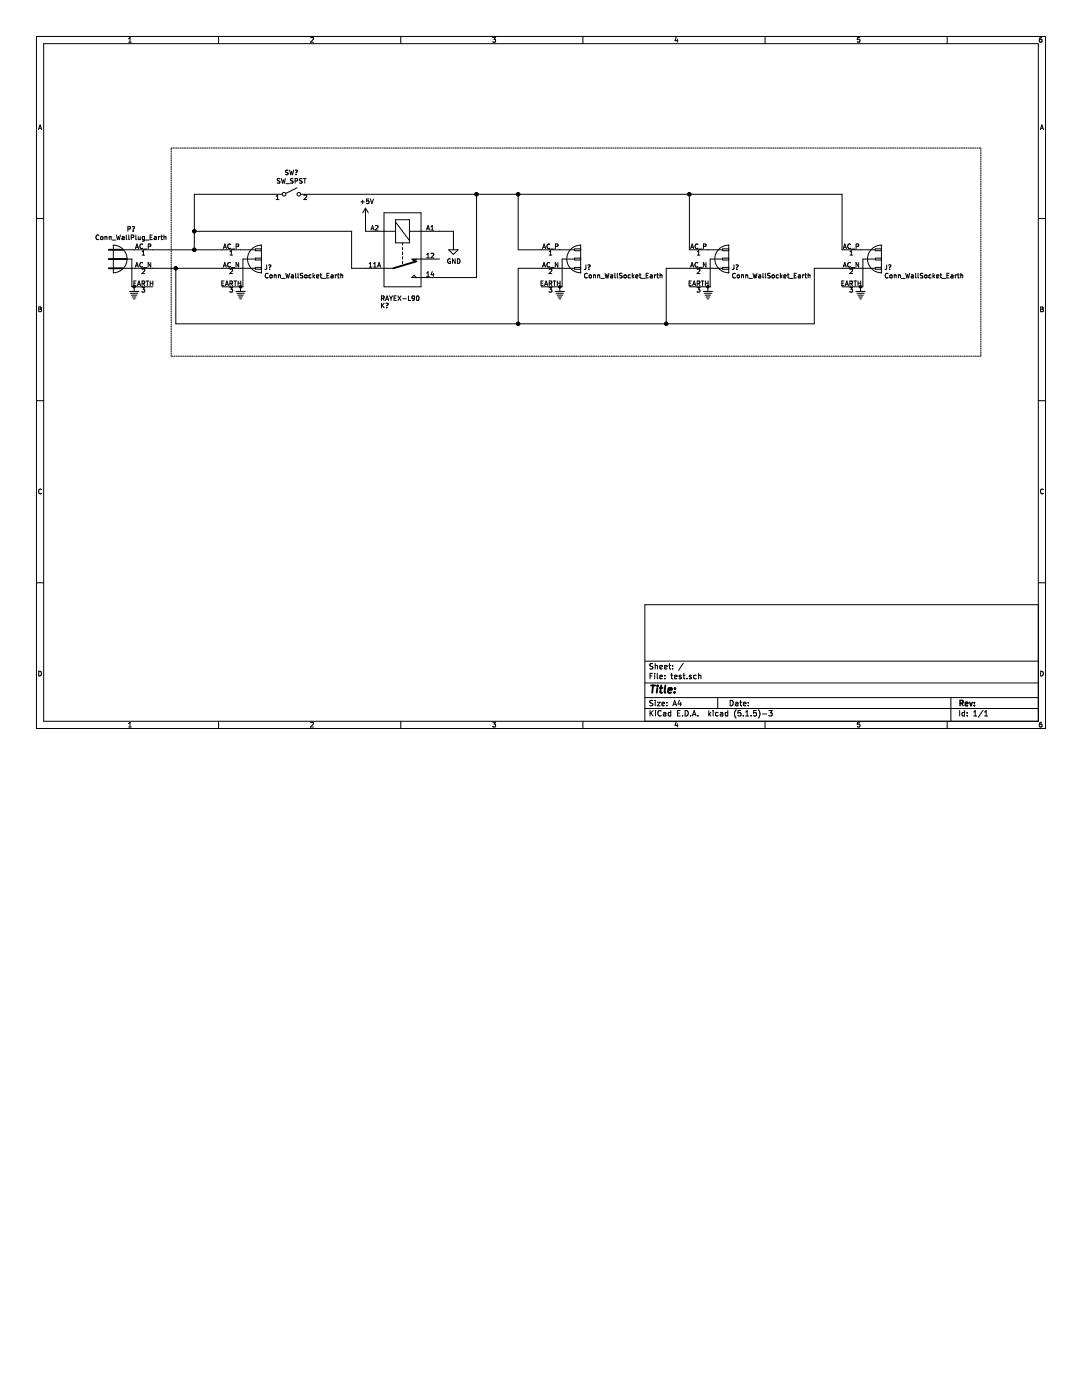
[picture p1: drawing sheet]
EESchema Schematic File Version 4
EELAYER 30 0
EELAYER END
$Descr A4 11693 8268
encoding utf-8
Sheet 1 1
Title ""
Date ""
Rev ""
Comp ""
Comment1 ""
Comment2 ""
Comment3 ""
Comment4 ""
$EndDescr
$Comp
L Connector:Conn_WallSocket_Earth J?
U 1 1
P 2600 2900
F 0 "J?" H 2854 2911 50  0000 L CNN
F 1 "Conn_WallSocket_Earth" H 2854 2820 50  0000 L CNN
F 2 "" H 2300 3000 50  0001 C CNN
F 3 "~" H 2300 3000 50  0001 C CNN
	1    2600 2900
	1    0    0    -1  
$EndComp
$Comp
L Connector:Conn_WallSocket_Earth J?
U 1 1
P 6050 2900
F 0 "J?" H 6304 2911 50  0000 L CNN
F 1 "Conn_WallSocket_Earth" H 6304 2820 50  0000 L CNN
F 2 "" H 5750 3000 50  0001 C CNN
F 3 "~" H 5750 3000 50  0001 C CNN
	1    6050 2900
	1    0    0    -1  
$EndComp
$Comp
L Connector:Conn_WallSocket_Earth J?
U 1 1
P 7650 2900
F 0 "J?" H 7904 2911 50  0000 L CNN
F 1 "Conn_WallSocket_Earth" H 7904 2820 50  0000 L CNN
F 2 "" H 7350 3000 50  0001 C CNN
F 3 "~" H 7350 3000 50  0001 C CNN
	1    7650 2900
	1    0    0    -1  
$EndComp
$Comp
L Connector:Conn_WallSocket_Earth J?
U 1 1
P 9300 2900
F 0 "J?" H 9554 2911 50  0000 L CNN
F 1 "Conn_WallSocket_Earth" H 9554 2820 50  0000 L CNN
F 2 "" H 9000 3000 50  0001 C CNN
F 3 "~" H 9000 3000 50  0001 C CNN
	1    9300 2900
	1    0    0    -1  
$EndComp
$Comp
L Relay:RAYEX-L90 K?
U 1 1
P 4350 2700
F 0 "K?" V 4953 2459 50  0000 L CNN
F 1 "RAYEX-L90" V 4874 2459 50  0000 L CNN
F 2 "Relay_THT:Relay_SPDT_RAYEX-L90" H 4800 2650 50  0001 L CNN
F 3 "https://a3.sofastcdn.com/attachment/7jioKBjnRiiSrjrjknRiwS77gwbf3zmp/L90-SERIES.pdf" H 4700 3700 50  0001 L CNN
	1    4350 2700
	0    1    1    0   
$EndComp
$Comp
L Switch:SW_SPST SW?
U 1 1
P 3150 2100
F 0 "SW?" H 3150 2335 50  0000 C CNN
F 1 "SW_SPST" H 3150 2244 50  0000 C CNN
F 2 "" H 3150 2100 50  0001 C CNN
F 3 "~" H 3150 2100 50  0001 C CNN
	1    3150 2100
	1    0    0    -1  
$EndComp
$Comp
L Connector:Conn_WallPlug_Earth P?
U 1 1
P 1350 2800
F 0 "P?" H 1417 3125 50  0000 C CNN
F 1 "Conn_WallPlug_Earth" H 1417 3034 50  0000 C CNN
F 2 "" H 1750 2800 50  0001 C CNN
F 3 "~" H 1750 2800 50  0001 C CNN
	1    1350 2800
	1    0    0    -1  
$EndComp
Wire Wire Line
	1650 2900 1900 2900
Wire Wire Line
	5850 2900 5600 2900
Wire Wire Line
	5600 2900 5600 3500
Wire Wire Line
	7450 2900 7200 2900
Wire Wire Line
	7200 2900 7200 3500
Wire Wire Line
	7200 3500 5600 3500
Connection ~ 5600 3500
Wire Wire Line
	5600 2100 5600 2700
Wire Wire Line
	7450 2100 7450 2700
Wire Wire Line
	7450 2100 9100 2100
Wire Wire Line
	9100 2100 9100 2700
Connection ~ 7450 2100
Wire Wire Line
	9100 2900 8800 2900
Wire Wire Line
	8800 2900 8800 3500
Wire Wire Line
	8800 3500 7200 3500
Connection ~ 7200 3500
Wire Wire Line
	2100 2100 2950 2100
Wire Wire Line
	1650 2700 2100 2700
Wire Wire Line
	1900 3500 5600 3500
Wire Wire Line
	1900 2900 1900 3500
Wire Wire Line
	2400 2700 2100 2700
Connection ~ 2100 2700
Wire Wire Line
	2400 2900 1900 2900
Connection ~ 1900 2900
Wire Wire Line
	5850 2700 5600 2700
Connection ~ 5600 2100
Wire Wire Line
	5600 2100 7450 2100
Wire Wire Line
	2100 2100 2100 2500
Wire Wire Line
	3350 2100 5150 2100
Wire Wire Line
	2100 2700 2100 2500
Wire Wire Line
	2100 2500 3800 2500
Wire Wire Line
	3800 2500 3800 2900
Wire Wire Line
	3800 2900 3950 2900
Connection ~ 2100 2500
Wire Wire Line
	4750 3000 5150 3000
Wire Wire Line
	5150 3000 5150 2100
Connection ~ 5150 2100
Wire Wire Line
	5150 2100 5600 2100
Wire Notes Line
	1850 1600 10600 1600
Wire Notes Line
	10600 1600 10600 3850
Wire Notes Line
	10600 3850 1850 3850
Wire Notes Line
	1850 3850 1850 1600
$Comp
L power:+5V #PWR?
U 1 1
P 3950 2350
F 0 "#PWR?" H 3950 2200 50  0001 C CNN
F 1 "+5V" H 3965 2523 50  0000 C CNN
F 2 "" H 3950 2350 50  0001 C CNN
F 3 "" H 3950 2350 50  0001 C CNN
	1    3950 2350
	1    0    0    -1  
$EndComp
$Comp
L power:GND #PWR?
U 1 1
P 4900 2650
F 0 "#PWR?" H 4900 2400 50  0001 C CNN
F 1 "GND" H 4905 2477 50  0000 C CNN
F 2 "" H 4900 2650 50  0001 C CNN
F 3 "" H 4900 2650 50  0001 C CNN
	1    4900 2650
	1    0    0    -1  
$EndComp
Wire Wire Line
	4750 2500 4900 2500
Wire Wire Line
	4900 2500 4900 2650
Wire Wire Line
	3950 2500 3950 2350
$EndSCHEMATC
